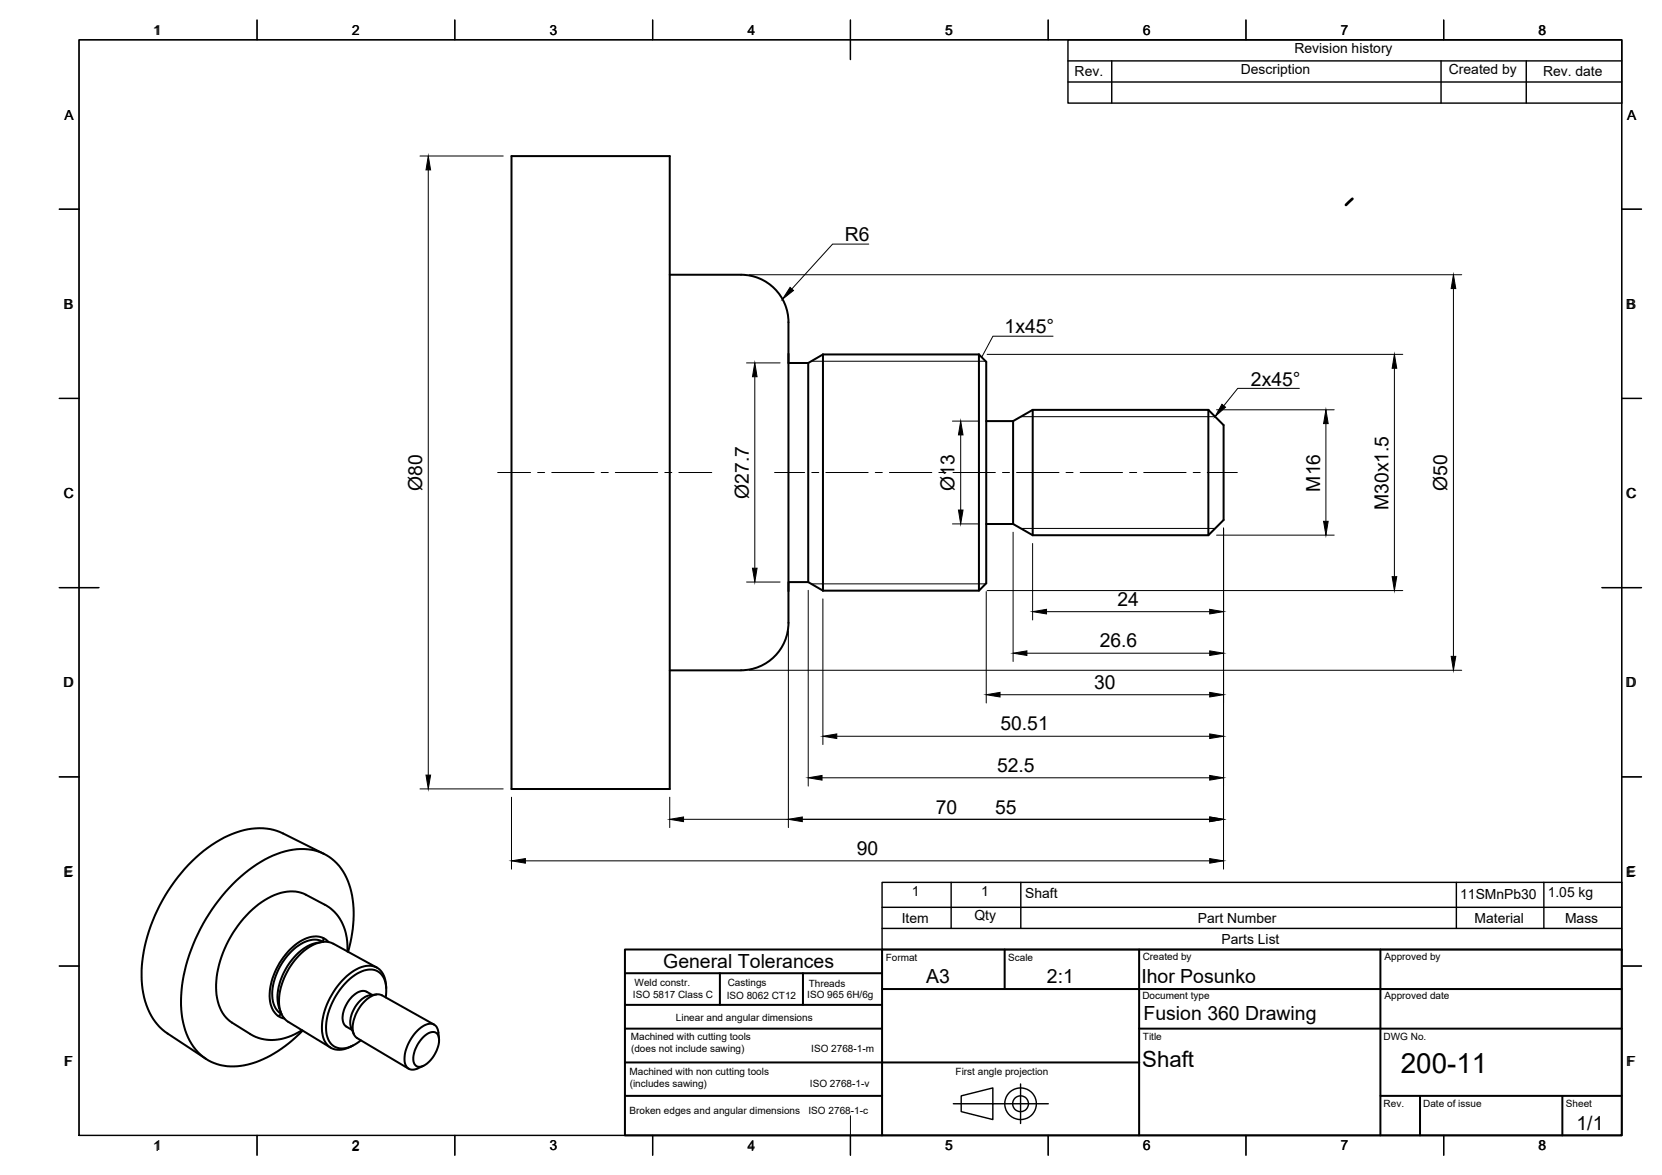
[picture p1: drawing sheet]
<svg xmlns="http://www.w3.org/2000/svg" width="420mm" height="297mm" viewBox="0 0 420 297" stroke-linecap="round" stroke-linejoin="round" font-family="sans-serif">
<!-- layer: Visible -->
<g fill="none" stroke="#000" stroke-width=".51">
<path d="M129.3 39.5h40v160h-40zM169.3 69.5h18a12.3 12.3 0 0 1 12 13.9v74.1M199.3 89.5v2.3h5l3.7-2.2M204.3 91.8v55.4M208 89.6v59.7M208 89.6h39.5M247.5 89.6v59.7M247.5 89.6l1.8 1.9v56l-1.8 1.8h-39.5M249.3 106.5h6.8M256.1 106.5v26M261.1 103.6v31.7M261.1 103.6h44.4"/>
<path d="M261.1 103.6l-5 2.9M305.5 103.6v31.7M305.5 103.6l3.8 3.9v24l-3.8 3.8h-44.4M249.3 132.5h6.8M256.1 132.5l5 2.8M199.3 157.5a12 12 0 0 1-12 11.9l-18 .1M204.3 147.2h-5v2.3M204.3 147.2l3.7 2.1M82 215.9l-10.4-5.2a15.8 15.8 0 0 0-14 .6 40.4 40.4 0 0 0-19.5 22.7 30.5 30.5 0 0 0-1.1 20.1 14 14 0 0 0 5.4 7.2l9.6 6.4M81.3 238.2a11.9 11.9 0 0 0-9 6.6 12.2 12.2 0 0 0-1.3 11.1M81.7 238.1a5.7 5.7 0 0 0-6.2 .9 15.8 15.8 0 0 0-6.6 13.6 4.8 4.8 0 0 0 2.3 3.7l-.8 .6M81.8 237.2l-.1 .9"/>
<path d="M83.1 238.2a4.9 4.9 0 0 0-6.1-.8 16.9 16.9 0 0 0-8.7 15.8 4.8 4.8 0 0 0 3.6 4.3M87.8 240.5v-2.2l-.4-2.4-.9-2.7-.9-1.4-.9-1.1-1.5-1.3-5.9-3.2a10.5 10.5 0 0 0-10.3 1.3 27.6 27.6 0 0 0-12.3 23.2 9.6 9.6 0 0 0 4 7.8l5.6 3.5 1.7 .6 1.3 .2 2 .1 2.5-.4 1.9-.7 2.6-1.4M88 240.6a27.7 27.7 0 0 0-.4-18.7 12.3 12.3 0 0 0-14.5-6.9 31.4 31.4 0 0 0-16.9 11.5 44.1 44.1 0 0 0-10.4 27.5 16.9 16.9 0 0 0 5.5 13.1 13.7 13.7 0 0 0 13.4 1.4 31.6 31.6 0 0 0 11.8-8M94.1 251.5l-1.4-.8a3.5 3.5 0 0 0-4 1.6 6.7 6.7 0 0 0-1.8 6.5l.7 .7 1.4 .9M95.2 251.4l-1.7 .2a7.5 7.5 0 0 0-5 6.5l.1 1.3 .8 2M95.3 244.6l-11-6a6.5 6.5 0 0 0-6.8 1.3 17.5 17.5 0 0 0-6.9 14.1 5.5 5.5 0 0 0 2.3 4.3l10.7 6.5M97.5 252.1a6.2 6.2 0 0 0-2-6.5 5.9 5.9 0 0 0-6.3 1.3 17.3 17.3 0 0 0-6.7 14.2 4.1 4.1 0 0 0 6.5 3.3l2.2-1.4M97.6 249.8a5.2 5.2 0 0 0-3-5.5 7.6 7.6 0 0 0-6.9 2.5 17.8 17.8 0 0 0-6.2 14.7 4.3 4.3 0 0 0 6.6 3.4l1.2-.6M109.7 259l-13.1-7.4a4.2 4.2 0 0 0-4.7 1.8 8.8 8.8 0 0 0-2.5 8l.9 1.1 13 7.7M106.9 262.3a2.76 2.76 0 0 1 3.5-1.1 4.4 4.4 0 0 1-.2 4.9 5.9 5.9 0 0 1-4.3 3.6 2 2 0 0 1-1.4-2.7 9 9 0 0 1 2.4-4.7zM111 262.6l-.2-1.6a2.17 2.17 0 0 0-1.1-2 2.17 2.17 0 0 0-2.4 .2 10.3 10.3 0 0 0-4.9 9.6 2.07 2.07 0 0 0 3.2 1.3l1.4-.6"/>
</g>
<!-- layer: Visible Narrow -->
<path d="M205.1 91.3h44.1M258.1 105.3h49.1M258.1 133.6h49.1M205.1 147.6h44.1" fill="none" stroke="#000" stroke-width=".25"/>
<!-- layer: PDF_Visible -->
<path d="M341.9 50.3l-1.6 1.5" fill="none" stroke="#000" stroke-width=".7"/>
<!-- layer: PDF_BORDER -->
<g fill="none" stroke="#000" stroke-width=".36">
<path d="M20 10.1h390v276.9h-390zM65 5.1v5M115 5.1v5M165 5.1v5M215 5.1v10M265 5.1v5M315 5.1v5M365 5.1v5M15 52.9h5M410 52.9h5M15 100.7h5M410 100.7h5"/>
<path d="M15 148.6h10M405 148.6h10M15 196.4h5M410 196.4h5M15 244.2h5M410 244.2h5M65 287v5M115 287v5M165 287v5M215 287v5M265 287v5M315 287v5"/>
<path d="M365 287v5"/>
</g>
<!-- layer: PDF_TITLEBLOCK -->
<g fill="none" stroke="#000" stroke-width=".51">
<path d="M158 246h65M158 254h65M182 246v8M203 246v8M223 240h187v47h-187zM223 240h-65v47h65M223 250h187M254 240v10M288 240v47M349 240v47M158 268.6h130M158 277h65"/>
<path d="M158 260h65M288 260h122M349 277h61M359 277v10M395 277v10"/>
</g>
<!-- layer: PDF_Custom Tables -->
<path d="M270 10.1h140v16h-140zM270 15.4h140M281.1 15.4v10.7M364.3 15.4v10.7M385.8 15.4v10.7M270 20.7h140" fill="none" stroke="#000" stroke-width=".36"/>
<!-- layer: PDF_Parts Lists -->
<path d="M223 223.1h187v16.9h-187zM223 234.7h187M223 229.4h187M240.5 223.1v11.6M258.1 223.1v11.6M368.2 223.1v11.6M390.3 223.1v11.6" fill="none" stroke="#000" stroke-width=".36"/>
<!-- layer: TITLEBLOCK -->
<g fill="none" stroke="#000" stroke-width=".36">
<path d="M241 279h24M243 277l8-2v8l-8-2zM258 274v10"/>
<circle cx="258" cy="279" r="4"/>
<circle cx="258" cy="279" r="2"/>
</g>
<!-- layer: BORDER -->
<g fill="none" stroke="#000" stroke-width=".25">
<path d="M20 10.1h390v276.9h-390zM65 5.1v5M115 5.1v5M165 5.1v5M215 5.1v10M265 5.1v5M315 5.1v5M365 5.1v5M15 52.9h5M410 52.9h5M15 100.7h5M410 100.7h5"/>
<path d="M15 148.6h10M405 148.6h10M15 196.4h5M410 196.4h5M15 244.2h5M410 244.2h5M65 287v5M115 287v5M165 287v5M215 282.1v9.9M265 287v5M315 287v5"/>
<path d="M365 287v5"/>
</g>
<!-- layer: Smart Centers -->
<g fill="none" stroke="#000" stroke-width=".25">
<path d="M125.8 119.5h8.3M135.9 119.5h1.8M139.5 119.5h10.7M152 119.5h1.8M155.6 119.5h10.7M168.1 119.5h1.7M171.6 119.5h8.3M195.8 119.5h7.6M205.2 119.5h1.8M208.8 119.5h10.7M221.3 119.5h1.8M224.9 119.5h10.7"/>
<path d="M237.3 119.5h1.8M240.9 119.5h10.7M253.4 119.5h1.8M257 119.5h10.7M269.5 119.5h1.8M273.1 119.5h10.7M285.6 119.5h1.8M289.1 119.5h10.7M301.6 119.5h1.8M305.2 119.5h7.6"/>
</g>
<!-- layer: FD_Dimensions -->
<g fill="none" stroke="#000" stroke-width=".25">
<path d="M106.2 39.4h21M108.3 43v152.9M189.4 69.5h180.1M367.4 72.9v93M188.7 91.7h8.5M190.8 95.2v48.4M249.6 89.6h105M352.5 93.1v52.7M240.8 106.5h6.4M242.9 109.9v19M307.6 103.6h29.7M335.2 107.1v24.7"/>
<path d="M240.8 132.4h6.4M256.1 134.5v32.7M261 137.4v19.3M307.6 135.3h29.7M309.3 133.5v86.2M188.7 147.1h8.5M199.3 159.5v49.7M204.3 149.2v49.5M208 151.4v36.8M249.3 149.5v28.2M249.6 149.3h105M264.6 154.6h41.2"/>
<path d="M189.4 169.4h180.1M252.8 175.6h53M259.6 165.1h46.2M106.2 199.4h21M207.8 196.6h98M211.5 186.1h94.3M129.3 201.5v18.2M132.8 217.6h173M169.3 201.5v7.7M172.8 207.1h133"/>
</g>
<g fill="#000" stroke="#000" stroke-width=".25">
<path d="M108.3 39.4l.6 3.6h-1.2zM367.4 69.5l.6 3.4h-1.1zM190.8 91.7l.6 3.5h-1.2zM352.5 89.6l.6 3.5h-1.2zM242.9 106.5l.6 3.4h-1.2zM335.2 103.6l.6 3.5h-1.2zM242.3 128.9h1.2l-.6 3.5zM334.6 131.8h1.2l-.6 3.5zM190.2 143.6h1.2l-.6 3.5zM261 154.6l3.6-.6v1.2zM305.8 154l3.5 .6-3.5 .6zM351.9 145.8h1.2l-.6 3.5z"/>
<path d="M249.3 175.6l3.5-.6v1.2zM256.1 165.1l3.5-.6v1.2zM305.8 175l3.5 .6-3.5 .6zM305.8 164.5l3.5 .6-3.5 .6zM366.9 165.9h1.1l-.6 3.5zM107.7 195.9h1.2l-.6 3.5zM204.3 196.6l3.5-.6v1.2zM208 186.1l3.5-.6v1.2zM305.8 196l3.5 .6-3.5 .6zM305.8 185.5l3.5 .6-3.5 .6zM129.3 217.6l3.5-.5v1.1zM169.3 207.1l3.5-.6v1.2z"/>
<path d="M199.3 207.1l3.5-.6v1.2zM305.8 217.1l3.5 .5-3.5 .6zM305.8 206.5l3.5 .6-3.5 .6z"/>
</g>
<!-- layer: Leaders -->
<path d="M199.7 72.7l.9 .7-2.8 2.2zM308.9 102.2l.9 .7-2.6 2.4z" fill="#000" stroke="#000" stroke-width=".25"/>
<path d="M219.6 61.7h-9.1l-10.3 11.4M266.2 85h-15.2l-2.8 5.3M328.5 98.2h-15.6l-3.5 4.4" fill="none" stroke="#000" stroke-width=".25"/>
<text font-size="7" x="354.1" y="271.2">200-11</text>
<text font-size="5.6" x="288.8" y="269.6">Shaft</text>
<g font-size="4.9">
<text x="213.6" y="61">R6</text>
<text x="254" y="84.3">1x45°</text>
<text x="316.3" y="97.5">2x45°</text>
<text x="106.7" y="124" transform="rotate(-90 106.7 124)">Ø80</text>
<text x="241.3" y="124" transform="rotate(-90 241.3 124)">Ø13</text>
<text x="333.7" y="124.3" transform="rotate(-90 333.7 124.3)">M16</text>
<text x="365.9" y="124" transform="rotate(-90 365.9 124)">Ø50</text>
<text x="189.3" y="126.1" transform="rotate(-90 189.3 126.1)">Ø27.7</text>
<text x="351" y="128.9" transform="rotate(-90 351 128.9)">M30x1.5</text>
<text x="282.5" y="153.2">24</text>
<text x="278" y="163.7">26.6</text>
<text x="276.6" y="174.2">30</text>
<text x="252.9" y="184.7">50.51</text>
<text x="252.1" y="195.2">52.5</text>
<text x="236.6" y="205.7">70</text>
<text x="251.6" y="205.7">55</text>
<text x="216.6" y="216.2">90</text>
<text x="167.7" y="244.7">General Tolerances</text>
<text x="234.2" y="248.5">A3</text>
<text x="264.6" y="248.5">2:1</text>
<text x="288.5" y="248.6">Ihor Posunko</text>
<text x="289.1" y="257.8">Fusion 360 Drawing</text>
<text x="398.5" y="285.8">1/1</text>
</g>
<g font-size="3.5">
<text x="38.6" y="8.9">11</text>
<text x="88.9" y="8.9">2</text>
<text x="138.9" y="8.8">3</text>
<text x="189" y="8.9">4</text>
<text x="238.9" y="8.8">5</text>
<text x="288.9" y="8.8">6</text>
<text x="338.9" y="8.9">7</text>
<text x="388.9" y="8.8">8</text>
<text x="327.3" y="13.3">Revision history</text>
<text x="271.7" y="19.3">Rev.</text>
<text x="313.7" y="18.7">Description</text>
<text x="366.3" y="18.7">Created by</text>
<text x="390.1" y="19.3">Rev. date</text>
<text x="16.3" y="30.3">A</text>
<text x="411.3" y="30.2">A</text>
<text x="16.1" y="78.1">B</text>
<text x="411.1" y="78.1">B</text>
<text x="16.1" y="125.9">C</text>
<text x="411.1" y="125.9">C</text>
<text x="16" y="173.8">D</text>
<text x="411" y="173.8">D</text>
<text x="16" y="221.6">E</text>
<text x="411" y="221.6">E</text>
<text x="230.5" y="226.6">1</text>
<text x="248" y="226.6">1</text>
<text x="259.2" y="227.1">Shaft</text>
<text x="369.1" y="227.2">11SMnPb30</text>
<text x="391.3" y="226.7">1.05 kg</text>
<text x="228" y="233.3">Item</text>
<text x="246.3" y="232.6">Qty</text>
<text x="302.8" y="233.3">Part Number</text>
<text x="372.8" y="233.3">Material</text>
<text x="395.6" y="233.3">Mass</text>
<text x="308.8" y="238.7">Parts List</text>
<text x="16.2" y="269.4">F</text>
<text x="411.1" y="269.4">F</text>
<text x="38.6" y="290.9">1</text>
<text x="88.9" y="290.9">2</text>
<text x="138.9" y="290.8">3</text>
<text x="189" y="290.9">4</text>
<text x="238.9" y="290.8">5</text>
<text x="288.9" y="290.8">6</text>
<text x="338.9" y="290.8">7</text>
<text x="388.9" y="290.8">8</text>
</g>
<g font-size="2.5">
<text x="223.9" y="242.8">Format</text>
<text x="254.9" y="242.9">Scale</text>
<text x="288.9" y="242.6">Created by</text>
<text x="350" y="242.6">Approved by</text>
<text x="160.4" y="249.4">Weld constr.</text>
<text x="184" y="249.2">Castings</text>
<text x="204.4" y="249.5">Threads</text>
<text x="160" y="252.4">ISO 5817 Class C</text>
<text x="183.7" y="252.5">ISO 8062 CT12</text>
<text x="204.1" y="252.3">ISO 965 6H/6g</text>
<text x="288.8" y="252.6">Document type</text>
<text x="350" y="252.6">Approved date</text>
<text x="159.5" y="262.9">Machined with cutting tools</text>
<text x="170.9" y="258.1">Linear and angular dimensions</text>
<text x="288.9" y="262.9">Title</text>
<text x="349.8" y="262.9">DWG No.</text>
<text x="159.5" y="265.9">(does not include sawing)</text>
<text x="205.1" y="265.9">ISO 2768-1-m</text>
<text x="159.1" y="271.8">Machined with non cutting tools</text>
<text x="159.2" y="274.9">(includes sawing)</text>
<text x="204.7" y="274.9">ISO 2768-1-v</text>
<text x="241.6" y="271.8">First angle projection</text>
<text x="159.1" y="281.5">Broken edges and angular dimensions</text>
<text x="204.4" y="281.5">ISO 2768-1-c</text>
<text x="349.8" y="279.9">Rev.</text>
<text x="359.8" y="279.9">Date of issue</text>
<text x="395.9" y="279.9">Sheet</text>
</g>
</svg>
